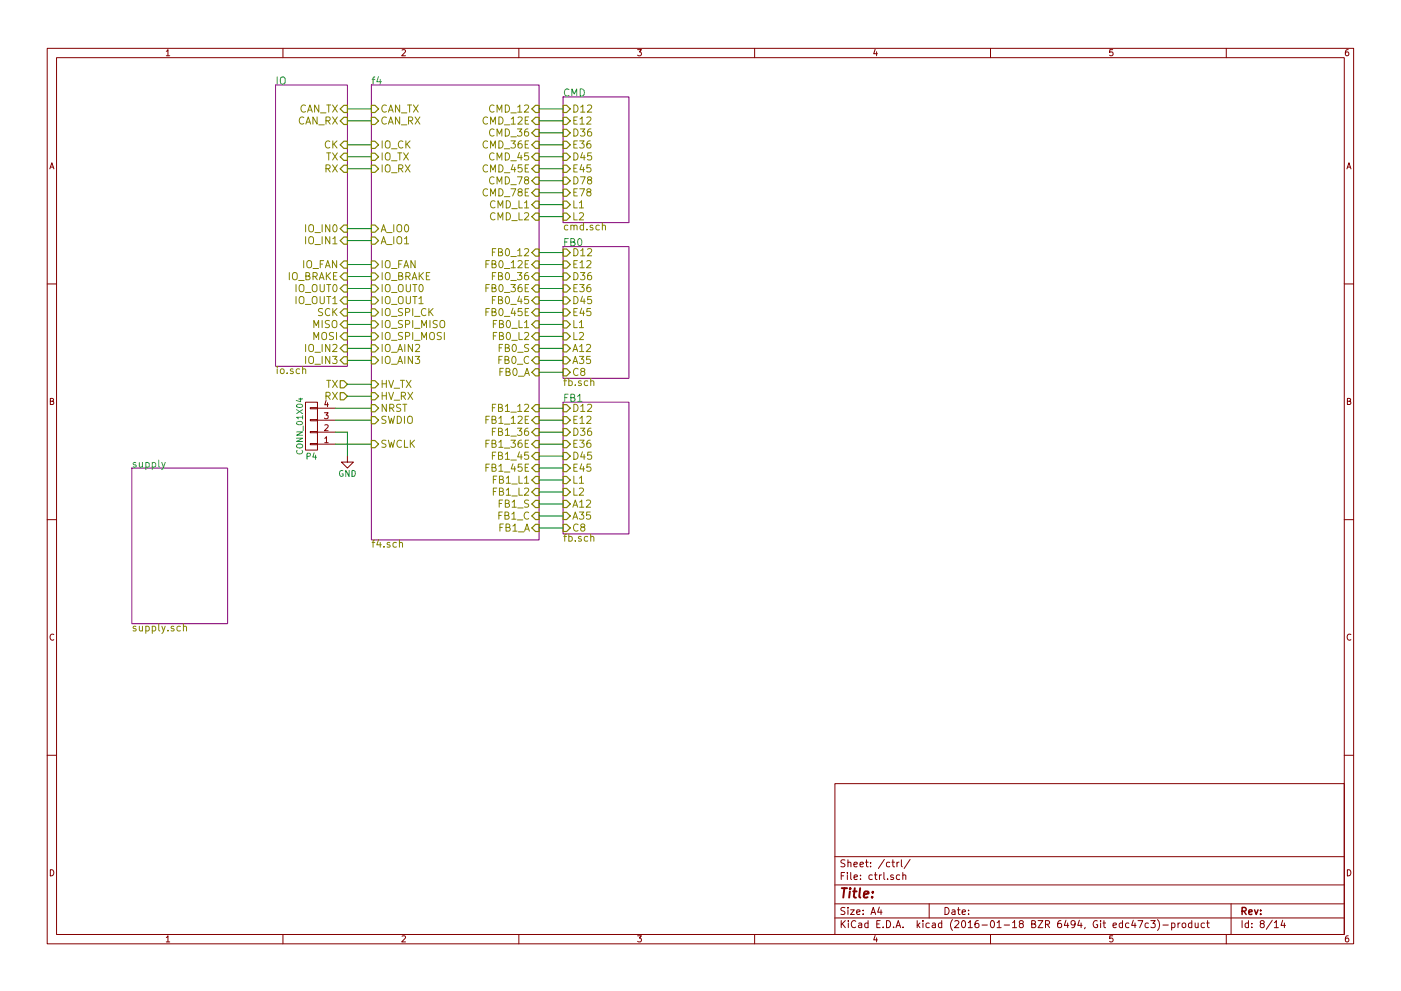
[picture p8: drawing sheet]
EESchema Schematic File Version 2
LIBS:transistors
LIBS:stm32
LIBS:conn
LIBS:stmbl_4.0-cache
EELAYER 25 0
EELAYER END
$Descr A4 11693 8268
encoding utf-8
Sheet 8 14
Title ""
Date ""
Rev ""
Comp ""
Comment1 ""
Comment2 ""
Comment3 ""
Comment4 ""
$EndDescr
$Sheet
S 1100 3900 800  1300
U 56591916
F0 "supply" 60
F1 "supply.sch" 60
$EndSheet
$Sheet
S 4700 800  550  1050
U 56591919
F0 "CMD" 60
F1 "cmd.sch" 60
F2 "D12" I L 4700 900 60 
F3 "E12" I L 4700 1000 60 
F4 "D36" I L 4700 1100 60 
F5 "E36" I L 4700 1200 60 
F6 "D45" I L 4700 1300 60 
F7 "E45" I L 4700 1400 60 
F8 "D78" I L 4700 1500 60 
F9 "E78" I L 4700 1600 60 
F10 "L1" I L 4700 1700 60 
F11 "L2" I L 4700 1800 60 
$EndSheet
$Sheet
S 4700 2050 550  1100
U 5659191C
F0 "FB0" 60
F1 "fb.sch" 60
F2 "D12" I L 4700 2100 60 
F3 "E12" I L 4700 2200 60 
F4 "D36" I L 4700 2300 60 
F5 "E36" I L 4700 2400 60 
F6 "D45" I L 4700 2500 60 
F7 "E45" I L 4700 2600 60 
F8 "L1" I L 4700 2700 60 
F9 "L2" I L 4700 2800 60 
F10 "A12" I L 4700 2900 60 
F11 "A35" I L 4700 3000 60 
F12 "C8" I L 4700 3100 60 
$EndSheet
$Sheet
S 4700 3350 550  1100
U 565F7162
F0 "FB1" 60
F1 "fb.sch" 60
F2 "D12" I L 4700 3400 60 
F3 "E12" I L 4700 3500 60 
F4 "D36" I L 4700 3600 60 
F5 "E36" I L 4700 3700 60 
F6 "D45" I L 4700 3800 60 
F7 "E45" I L 4700 3900 60 
F8 "L1" I L 4700 4000 60 
F9 "L2" I L 4700 4100 60 
F10 "A12" I L 4700 4200 60 
F11 "A35" I L 4700 4300 60 
F12 "C8" I L 4700 4400 60 
$EndSheet
$Sheet
S 3100 700  1400 3800
U 56591913
F0 "f4" 60
F1 "f4.sch" 60
F2 "CMD_12" I R 4500 900 60 
F3 "CMD_36" I R 4500 1100 60 
F4 "CMD_45" I R 4500 1300 60 
F5 "FB0_12" I R 4500 2100 60 
F6 "FB0_36" I R 4500 2300 60 
F7 "FB0_45" I R 4500 2500 60 
F8 "FB1_12" I R 4500 3400 60 
F9 "FB1_36" I R 4500 3600 60 
F10 "FB1_45" I R 4500 3800 60 
F11 "HV_TX" I L 3100 3200 60 
F12 "HV_RX" I L 3100 3300 60 
F13 "CAN_RX" I L 3100 1000 60 
F14 "IO_TX" I L 3100 1300 60 
F15 "IO_RX" I L 3100 1400 60 
F16 "IO_CK" I L 3100 1200 60 
F17 "CMD_78" I R 4500 1500 60 
F18 "CMD_36E" I R 4500 1200 60 
F19 "CMD_45E" I R 4500 1400 60 
F20 "CMD_78E" I R 4500 1600 60 
F21 "CMD_12E" I R 4500 1000 60 
F22 "FB0_12E" I R 4500 2200 60 
F23 "FB0_36E" I R 4500 2400 60 
F24 "FB0_45E" I R 4500 2600 60 
F25 "FB1_12E" I R 4500 3500 60 
F26 "FB1_36E" I R 4500 3700 60 
F27 "FB1_45E" I R 4500 3900 60 
F28 "CMD_L1" I R 4500 1700 60 
F29 "CMD_L2" I R 4500 1800 60 
F30 "FB0_L1" I R 4500 2700 60 
F31 "FB0_L2" I R 4500 2800 60 
F32 "FB1_L1" I R 4500 4000 60 
F33 "FB1_L2" I R 4500 4100 60 
F34 "FB0_S" I R 4500 2900 60 
F35 "FB1_S" I R 4500 4200 60 
F36 "FB0_C" I R 4500 3000 60 
F37 "FB0_A" I R 4500 3100 60 
F38 "FB1_C" I R 4500 4300 60 
F39 "FB1_A" I R 4500 4400 60 
F40 "CAN_TX" I L 3100 900 60 
F41 "SWDIO" I L 3100 3500 60 
F42 "SWCLK" I L 3100 3700 60 
F43 "NRST" I L 3100 3400 60 
F44 "IO_FAN" I L 3100 2200 60 
F45 "IO_BRAKE" I L 3100 2300 60 
F46 "IO_OUT0" I L 3100 2400 60 
F47 "IO_OUT1" I L 3100 2500 60 
F48 "A_IO0" I L 3100 1900 60 
F49 "A_IO1" I L 3100 2000 60 
F50 "IO_SPI_MISO" I L 3100 2700 60 
F51 "IO_SPI_CK" I L 3100 2600 60 
F52 "IO_SPI_MOSI" I L 3100 2800 60 
F53 "IO_AIN2" I L 3100 2900 60 
F54 "IO_AIN3" I L 3100 3000 60 
$EndSheet
Wire Wire Line
	4500 900  4700 900 
Wire Wire Line
	4500 1000 4700 1000
Wire Wire Line
	4500 1100 4700 1100
Wire Wire Line
	4500 1200 4700 1200
Wire Wire Line
	4500 1300 4700 1300
Wire Wire Line
	4500 1400 4700 1400
Wire Wire Line
	4500 1500 4700 1500
Wire Wire Line
	4500 1600 4700 1600
Wire Wire Line
	4500 1700 4700 1700
Wire Wire Line
	4500 1800 4700 1800
Wire Wire Line
	4500 2100 4700 2100
Wire Wire Line
	4500 2200 4700 2200
Wire Wire Line
	4500 2300 4700 2300
Wire Wire Line
	4500 2400 4700 2400
Wire Wire Line
	4500 2500 4700 2500
Wire Wire Line
	4500 2600 4700 2600
Wire Wire Line
	4500 2700 4700 2700
Wire Wire Line
	4500 2800 4700 2800
Wire Wire Line
	4500 2900 4700 2900
Wire Wire Line
	4500 3000 4700 3000
Wire Wire Line
	4500 3100 4700 3100
Wire Wire Line
	4500 3400 4700 3400
Wire Wire Line
	4500 3500 4700 3500
Wire Wire Line
	4500 3600 4700 3600
Wire Wire Line
	4500 3700 4700 3700
Wire Wire Line
	4500 3800 4700 3800
Wire Wire Line
	4500 3900 4700 3900
Wire Wire Line
	4500 4000 4700 4000
Wire Wire Line
	4500 4100 4700 4100
Wire Wire Line
	4700 4200 4500 4200
Wire Wire Line
	4500 4300 4700 4300
Wire Wire Line
	4500 4400 4700 4400
$Comp
L CONN_01X04 P4
U 1 1
P 2600 3550
F 0 "P4" H 2600 3800 50  0000 C CNN
F 1 "CONN_01X04" V 2700 3550 50  0000 C CNN
F 2 "Pin_Headers:Pin_Header_Straight_1x04" H 2600 3550 60  0001 C CNN
F 3 "" H 2600 3550 60  0000 C CNN
	1    2600 3550
	-1   0    0    1   
$EndComp
Wire Wire Line
	2800 3400 3100 3400
Wire Wire Line
	2800 3500 3100 3500
Wire Wire Line
	2800 3700 3100 3700
$Comp
L GND #PWR41
U 1 1
P 2900 3800
F 0 "#PWR41" H 2900 3550 50  0001 C CNN
F 1 "GND" H 2900 3650 50  0000 C CNN
F 2 "" H 2900 3800 60  0000 C CNN
F 3 "" H 2900 3800 60  0000 C CNN
	1    2900 3800
	1    0    0    -1  
$EndComp
Wire Wire Line
	2800 3600 2900 3600
Wire Wire Line
	2900 3600 2900 3800
Wire Wire Line
	2900 900  3100 900 
Wire Wire Line
	2900 1000 3100 1000
Wire Wire Line
	2900 1200 3100 1200
Wire Wire Line
	2900 1300 3100 1300
Wire Wire Line
	2900 1400 3100 1400
Wire Wire Line
	2900 2200 3100 2200
Wire Wire Line
	2900 2300 3100 2300
Wire Wire Line
	2900 2400 3100 2400
Wire Wire Line
	2900 2500 3100 2500
Text HLabel 2900 3200 0    60   Input ~ 0
TX
Text HLabel 2900 3300 0    60   Input ~ 0
RX
Wire Wire Line
	2900 3200 3100 3200
Wire Wire Line
	2900 3300 3100 3300
Wire Wire Line
	2900 2600 3100 2600
Wire Wire Line
	2900 2700 3100 2700
Wire Wire Line
	2900 2800 3100 2800
Wire Wire Line
	2900 2900 3100 2900
Wire Wire Line
	2900 3000 3100 3000
$Sheet
S 2300 700  600  2350
U 56591923
F0 "IO" 60
F1 "io.sch" 60
F2 "CAN_TX" I R 2900 900 60 
F3 "CAN_RX" I R 2900 1000 60 
F4 "TX" I R 2900 1300 60 
F5 "RX" I R 2900 1400 60 
F6 "CK" I R 2900 1200 60 
F7 "IO_FAN" I R 2900 2200 60 
F8 "IO_BRAKE" I R 2900 2300 60 
F9 "IO_OUT0" I R 2900 2400 60 
F10 "IO_OUT1" I R 2900 2500 60 
F11 "IO_IN0" I R 2900 1900 60 
F12 "IO_IN1" I R 2900 2000 60 
F13 "MISO" I R 2900 2700 60 
F14 "MOSI" I R 2900 2800 60 
F15 "SCK" I R 2900 2600 60 
F16 "IO_IN2" I R 2900 2900 60 
F17 "IO_IN3" I R 2900 3000 60 
$EndSheet
Wire Wire Line
	2900 2000 3100 2000
Wire Wire Line
	2900 1900 3100 1900
$EndSCHEMATC
